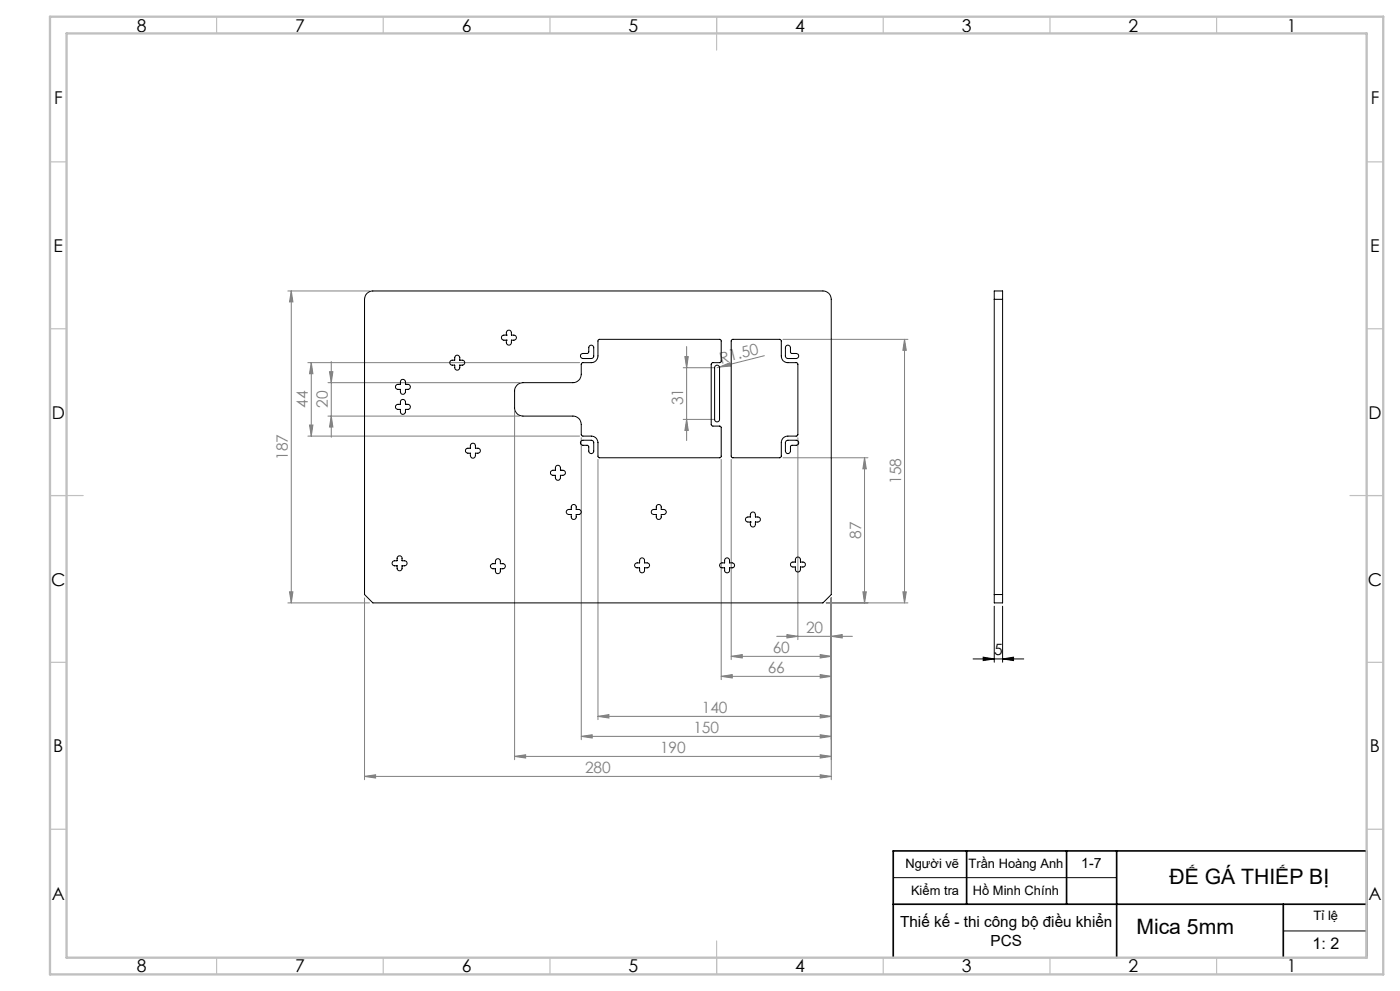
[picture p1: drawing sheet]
<svg xmlns="http://www.w3.org/2000/svg" width="420mm" height="297mm" viewBox="0 0 420 297" stroke-linecap="round" stroke-linejoin="round" font-family="sans-serif">
<path d="M291.9 197.5h15.2M295 197l3.3 .5-3.3 .5zM298.3 181.7v16.8M300.8 197.5l3.3-.5v1zM300.8 181.7v16.8M268 263h67M385 279h25" fill="none" stroke="#000" stroke-width=".3"/>
<g fill="none" stroke="#808080" stroke-width=".3">
<path d="M86.4 87.2h24.5M87.4 87.2v93.5M87.4 87.2l.5 3.3h-1zM92.4 108.7h81.5M93.4 108.7v22M93.4 108.7l.5 3.3h-1zM98.4 114.7h57.5M98.8 111.4h1.1l-.5 3.3zM99.4 108.3v22.8M205 110.2h9.1M205.5 106.9h1l-.5 3.3zM206 103.9v28.1"/>
<path d="M215.9 110l3-1.3 .3 1zM215.9 110l-.8 .2M229.3 106.6l-13.4 3.4M234.9 101.7h37.5M271.4 101.7v79M271.4 101.7l.5 3.3h-1zM92.4 130.7h81.5M92.9 127.4h1l-.5 3.3zM98.4 124.7h57.5M99.4 124.7l.5 3.3h-1.1zM154.4 123.2v104.5M174.4 131.2v90.5"/>
<path d="M179.4 137.7v78M205 125.7h9.1M206 125.7l.5 3.3h-1zM216.4 137.7v66M219.4 137.7v60M234.9 137.2h25.5M239.4 131.2v60.5M259.4 137.2v43.5M259.4 137.2l.5 3.3h-1zM86.9 177.4h1l-.5 3.3zM109.4 179.2v54.5M249.4 179.2v54.5"/>
<path d="M258.9 177.4h1l-.5 3.3zM270.9 177.4h1l-.5 3.3zM86.4 180.7h24.5M219.4 196.7l3.3-.5v1zM219.4 196.7h30M233 190.7h22.7M236.1 190.2l3.3 .5-3.3 .5zM246.1 196.2l3.3 .5-3.3 .5zM247.9 180.7h24.5M249.4 190.7l3.3-.5v1zM179.4 214.7l3.3-.5v1zM179.4 214.7h70"/>
<path d="M216.4 202.7l3.3-.5v1zM216.4 202.7h33M246.1 202.2l3.3 .5-3.3 .5zM246.1 214.2l3.3 .5-3.3 .5zM109.4 232.7l3.3-.5v1zM109.4 232.7h140M154.4 226.7l3.3-.5v1zM154.4 226.7h95M174.4 220.7l3.3-.5v1zM174.4 220.7h75M246.1 232.2l3.3 .5-3.3 .5zM246.1 226.2l3.3 .5-3.3 .5z"/>
<path d="M246.1 220.2l3.3 .5-3.3 .5z"/>
</g>
<path d="M290 255v16M320 255v16M335 255v32M268 271h142M385 271v16M268 287v-32h142v32" fill="none" stroke="#000" stroke-width=".5"/>
<path d="M266.7 287h143.3" fill="none" stroke="#c0c0c0" stroke-width=".3"/>
<g fill="none" stroke="#c0c0c0" stroke-width=".35">
<path d="M65 5v5M115 5v5M165 5v5M215 5v10M265 5v5M315 5v5M365 5v5M15 48.5h5M410 48.5h5M15 98.5h5M410 98.5h5M15 148.5h10"/>
<path d="M405 148.5h10M15 198.5h5M410 198.5h5M15 248.5h5M410 248.5h5M65 287v5M115 287v5M165 287v5M215 282v10M265 287v5M315 287v5M365 287v5"/>
</g>
<path d="M15 5h400v287h-400zM20 10h390v277h-390z" fill="none" stroke="#c0c0c0" stroke-width=".7"/>
<path d="M295 197l3.3 .5-3.3 .5zM300.8 197.5l3.3-.5v1z" fill="#000"/>
<g fill="#808080">
<path d="M215.9 110l3-1.3 .3 1z"/>
<path d="M249.4 190.7l3.3-.5v1zM236.1 190.2l3.3 .5-3.3 .5zM246.1 196.2l3.3 .5-3.3 .5zM219.4 196.7l3.3-.5v1zM246.1 226.2l3.3 .5-3.3 .5zM154.4 226.7l3.3-.5v1zM246.1 214.2l3.3 .5-3.3 .5zM179.4 214.7l3.3-.5v1zM246.1 220.2l3.3 .5-3.3 .5zM174.4 220.7l3.3-.5v1z"/>
<path d="M109.4 232.7l3.3-.5v1zM246.1 232.2l3.3 .5-3.3 .5z"/>
<path d="M258.9 177.4h1l-.5 3.3zM259.4 137.2l.5 3.3h-1zM270.9 177.4h1l-.5 3.3zM271.4 101.7l.5 3.3h-1z"/>
<path d="M87.4 87.2l.5 3.3h-1zM86.9 177.4h1l-.5 3.3z"/>
<path d="M98.8 111.4h1.1l-.5 3.3zM99.4 124.7l.5 3.3h-1.1zM205.5 106.9h1l-.5 3.3zM206 125.7l.5 3.3h-1z"/>
<path d="M93.4 108.7l.5 3.3h-1zM92.9 127.4h1l-.5 3.3z"/>
<path d="M216.4 202.7l3.3-.5v1zM246.1 202.2l3.3 .5-3.3 .5z"/>
</g>
<g fill="none" stroke="#000" stroke-width=".3">
<path d="M110.1 87.9l.8-.5 1-.2h135a2.47 2.47 0 0 1 2.5 2.5v88.5l-2.5 2.5h-135l-2.5-2.5v-88.5l.2-1zM298.3 89.7v-2.5h2.5v2.5M298.3 89.7v91h2.5v-91M298.3 89.7h2.5M121.6 115.2h.8a.76 .76 0 0 1 .7 .7 .76 .76 0 0 1-.7 .8h-.8M121.6 115.2h.1M121.6 115.2v-.8a.76 .76 0 0 0-.7-.7 .76 .76 0 0 0-.8 .7v.8h-.7a.76 .76 0 0 0-.8 .7 .76 .76 0 0 0 .8 .8h.7v.7a.76 .76 0 0 0 .8 .8 .76 .76 0 0 0 .7-.8v-.7M121.6 116.7h.1M135.1 108.2l1.3-.3v-.7a.76 .76 0 0 1 .8-.8 .76 .76 0 0 1 .7 .8v.7h.8a.74 .74 0 0 1 .7 .8 .74 .74 0 0 1-.7 .7h-.8v.8a.76 .76 0 0 1-.7 .7 .76 .76 0 0 1-.8-.7v-.8h-1l-.4-.4zM137.9 107.9h.1M151.9 101.9v.8a.76 .76 0 0 0 .8 .7 .76 .76 0 0 0 .7-.7v-.8M151.9 100.4v-.7a.76 .76 0 0 1 .8-.7 .76 .76 0 0 1 .7 .7v.7"/>
<path d="M151.9 100.4h.1M151.9 100.4h-.7a.76 .76 0 0 0-.8 .8 .76 .76 0 0 0 .8 .7h.7M151.9 101.9h.1M153.4 101.9h.1M153.4 100.4h.1M153.5 100.4h.7a.76 .76 0 0 1 .7 .8 .76 .76 0 0 1-.7 .7h-.7M155.1 115.4l.8-.5 1-.2h15a2.53 2.53 0 0 0 2.5-2.5v-3.3l.4-.2h2.6a1.99 1.99 0 0 0 2-2v-4.6l.4-.4h36.2l.4 .4-.1 6.4-.3 .2h-2.2l-.4 .5v18l.3 .5h2.3l.4 .4v8.7l-.3 .3-36.3 .1-.4-.4v-4.1a1.99 1.99 0 0 0-2-2l-2.9-.1-.1-3.4a2.47 2.47 0 0 0-2.5-2.5h-15a2.53 2.53 0 0 1-2.5-2.5v-5.5zM174.3 106.1l2.1-.2 .2-.5v-1.2a.74 .74 0 0 1 .8-.8 .74 .74 0 0 1 .7 .8v2.7l-.3 .4-3.2 .1a.73 .73 0 0 1-.3-1.3zM214.6 109.7a.74 .74 0 0 1 .8-.2 .74 .74 0 0 1 .5 .7v15.5a.74 .74 0 0 1-.8 .7 .74 .74 0 0 1-.7-.7v-15.5zM219.5 101.9l.3-.2h14.2l.4 .5v4.5a1.93 1.93 0 0 0 2 2h2.6l.4 .4v21.2l-.5 .4h-2.5a1.93 1.93 0 0 0-2 2v4l-.4 .5h-14.2l-.3-.2zM235.8 103.7a.76 .76 0 0 1 .9-.2 .76 .76 0 0 1 .4 .7l.2 1.6 1.6 .1a.76 .76 0 0 1 .7 .8 .76 .76 0 0 1-.7 .8h-2.5l-.6-.3-.2-.3v-2.7zM121.6 121.2h.8a.76 .76 0 0 1 .7 .7 .76 .76 0 0 1-.7 .8h-.8"/>
<path d="M121.6 121.2h.1M121.6 121.2v-.8a.76 .76 0 0 0-.7-.7 .76 .76 0 0 0-.8 .7v.8h-.7a.76 .76 0 0 0-.8 .7 .76 .76 0 0 0 .8 .8h.7v.7a.76 .76 0 0 0 .8 .8 .76 .76 0 0 0 .7-.8v-.7M121.6 122.7h.1M141.1 135.9v.7a.76 .76 0 0 0 .8 .7 .76 .76 0 0 0 .7-.7v-.7M141.1 135.8v.1M142.6 134.3h.1M142.6 134.3v-.7a.76 .76 0 0 0-.7-.8 .76 .76 0 0 0-.8 .8v.7h-.7a.74 .74 0 0 0-.8 .8 .74 .74 0 0 0 .8 .7h.7M142.7 135.8l-.1 .1M142.7 134.3h.7a.74 .74 0 0 1 .7 .8 .74 .74 0 0 1-.7 .7h-.7M166.8 139.7l.3-.2a.76 .76 0 0 1 1 .7v.7h.8a.76 .76 0 0 1 .7 .8 .76 .76 0 0 1-.7 .7h-.8v.8a.76 .76 0 0 1-.7 .7 .76 .76 0 0 1-.8-.7v-.8h-.7a.76 .76 0 0 1-.8-.7 .76 .76 0 0 1 .8-.8h.7zM174.3 132.1l.6-.2h2.5l.5 .2 .2 .4v2.7a.74 .74 0 0 1-.7 .8 .74 .74 0 0 1-.8-.8v-1.3l-.2-.4-1.8-.1a.73 .73 0 0 1-.3-1.3zM235.8 132.1l.6-.2h2.5a.76 .76 0 0 1 .7 .8 .76 .76 0 0 1-.7 .8l-1.6 .1-.2 1.6a.76 .76 0 0 1-.7 .8 .76 .76 0 0 1-.8-.8v-2.7z"/>
<path d="M168.1 140.9h.1M171.3 152.7h.1M171.3 152.7h-.7a.76 .76 0 0 0-.7 .7 .76 .76 0 0 0 .7 .8h.7M171.3 154.2h.1M171.4 152.7v-.8a.74 .74 0 0 1 .7-.7 .74 .74 0 0 1 .8 .7v.8M171.4 154.2v.7a.74 .74 0 0 0 .7 .8 .74 .74 0 0 0 .8-.8v-.7M172.9 152.7h.1M172.9 154.2h.1M172.9 152.7h.7a.76 .76 0 0 1 .8 .7 .76 .76 0 0 1-.8 .8h-.7M196.9 152.7h.1M196.9 152.7h-.8a.76 .76 0 0 0-.7 .7 .76 .76 0 0 0 .7 .8h.8M196.9 154.2h.1"/>
<path d="M196.9 152.7v-.8a.74 .74 0 0 1 .7-.7 .74 .74 0 0 1 .8 .7v.8M196.9 154.2v.7a.74 .74 0 0 0 .7 .8 .74 .74 0 0 0 .8-.8v-.7M198.4 152.7h.1M198.4 154.2h.1M198.4 152.7h.7a.76 .76 0 0 1 .8 .7 .76 .76 0 0 1-.8 .8h-.7M225.1 156.5h-.7a.76 .76 0 0 1-.8-.8 .76 .76 0 0 1 .8-.8h.7v-.7a.76 .76 0 0 1 .8-.7 .76 .76 0 0 1 .7 .7v.7h.8a.76 .76 0 0 1 .7 .8 .76 .76 0 0 1-.7 .8h-.7M225.1 156.5h.1M225.1 156.5v.7a.76 .76 0 0 0 .8 .7 .76 .76 0 0 0 .7-.7v-.7M226.6 156.5h.1M117.8 168.3l1.3-.2v-.8a.74 .74 0 0 1 .8-.7 .74 .74 0 0 1 .7 .7v.8h.8a.76 .76 0 0 1 .7 .7 .76 .76 0 0 1-.7 .8h-.8v.7a.74 .74 0 0 1-.7 .8 .74 .74 0 0 1-.8-.8v-.7l-1-.1-.4-.4zM119.1 169.6h.1M148.8 167.7a.74 .74 0 0 1 .9-.2 .74 .74 0 0 1 .4 .7v.7h.8a.76 .76 0 0 1 .7 .8 .76 .76 0 0 1-.7 .8h-.8v.7a.74 .74 0 0 1-.7 .7 .74 .74 0 0 1-.8-.7v-.7h-.7a.76 .76 0 0 1-.8-.8 .76 .76 0 0 1 .8-.8h.7z"/>
<path d="M191.8 168.7h.1M191.8 168.7h-.7a.74 .74 0 0 0-.7 .7 .74 .74 0 0 0 .7 .8h.7M191.8 170.2h.1M191.9 168.7v-.7a.74 .74 0 0 1 .7-.8 .74 .74 0 0 1 .8 .8v.7h.7a.74 .74 0 0 1 .8 .7 .74 .74 0 0 1-.8 .8h-.7v.8a.74 .74 0 0 1-.8 .7 .74 .74 0 0 1-.7-.7v-.8M217.3 168.7h.1M217.3 168.7h-.7a.74 .74 0 0 0-.7 .7 .74 .74 0 0 0 .7 .8h.7M217.4 170.2h.1M217.4 168.7v-.7a.74 .74 0 0 1 .7-.8 .74 .74 0 0 1 .8 .8v.7h.7a.74 .74 0 0 1 .8 .7 .74 .74 0 0 1-.8 .8h-.7v.8a.74 .74 0 0 1-.8 .7 .74 .74 0 0 1-.7-.7v-.8M240.1 168.4h.8a.74 .74 0 0 1 .7 .8 .74 .74 0 0 1-.7 .7h-.8M240.1 168.4h.1M240.1 168.4v-.7a.76 .76 0 0 0-.7-.8 .76 .76 0 0 0-.8 .8v.7h-.7a.74 .74 0 0 0-.8 .8 .74 .74 0 0 0 .8 .7h.7v.8a.76 .76 0 0 0 .8 .7 .76 .76 0 0 0 .7-.7v-.7M240.1 169.9v.1"/>
<path d="M298.3 178.2h2.5"/>
</g>
<g font-size="6.3">
<text x="350.8" y="265">ĐẾ GÁ THIẾP BỊ</text>
<text x="340.9" y="279.9">Mica 5mm</text>
</g>
<g font-size="5.3">
<text x="41" y="9.5">8</text>
<text x="88.5" y="9.5">7</text>
<text x="138.5" y="9.5">6</text>
<text x="188.5" y="9.5">5</text>
<text x="238.5" y="9.5">4</text>
<text x="288.5" y="9.5">3</text>
<text x="338.5" y="9.5">2</text>
<text x="386" y="9.5">1</text>
<text x="16.2" y="31.3">F</text>
<text x="411.2" y="31.3">F</text>
<text x="16.1" y="75.4">E</text>
<text x="411.1" y="75.4">E</text>
<text x="15.5" y="125.5">D</text>
<text x="410.5" y="125.5">D</text>
<text x="15.4" y="175.5">C</text>
<text x="410.4" y="175.5">C</text>
<text x="16" y="225.5">B</text>
<text x="411" y="225.5">B</text>
<text x="15.5" y="269.8">A</text>
<text x="410.5" y="269.8">A</text>
<text x="41" y="291.4">8</text>
<text x="88.5" y="291.4">7</text>
<text x="138.5" y="291.4">6</text>
<text x="188.5" y="291.4">5</text>
<text x="238.5" y="291.4">4</text>
<text x="288.5" y="291.4">3</text>
<text x="338.5" y="291.4">2</text>
<text x="386" y="291.4">1</text>
</g>
<text font-size="4.8" x="393.8" y="284.4">1: 2</text>
<g font-size="4.7" fill="#808080">
<text x="216.3" y="109" transform="rotate(-14 216.3 109)">R1.50</text>
<text x="92.4" y="122.3" transform="rotate(-90 92.4 122.3)">44</text>
<text x="98.4" y="122.3" transform="rotate(-90 98.4 122.3)">20</text>
<text x="205" y="121.5" transform="rotate(-90 205 121.5)">31</text>
<text x="86.4" y="137.8" transform="rotate(-90 86.4 137.8)">187</text>
<text x="270.4" y="145.1" transform="rotate(-90 270.4 145.1)">158</text>
<text x="258.4" y="161.5" transform="rotate(-90 258.4 161.5)">87</text>
<text x="241.8" y="189.7">20</text>
<text x="231.8" y="195.7">60</text>
<text x="230.3" y="201.7">66</text>
<text x="210.5" y="213.7">140</text>
<text x="208" y="219.7">150</text>
<text x="198" y="225.7">190</text>
<text x="175.5" y="231.7">280</text>
</g>
<text font-size="4.7" x="298.2" y="196.4">5</text>
<g font-size="4.6">
<text x="270" y="277.8">Thiế kế - thi công bộ điều khiển</text>
<text x="297.2" y="283.4">PCS</text>
</g>
<text font-size="4.2" x="324.4" y="260.1">1-7</text>
<g font-size="3.9">
<text x="271.6" y="260.1">Người vẽ</text>
<text x="290.6" y="260.1">Trần Hoàng Anh</text>
<text x="273.3" y="268.2">Kiểm tra</text>
<text x="291.9" y="268.2">Hồ Minh Chính</text>
<text x="394.1" y="275.7">Tỉ lệ</text>
</g>
</svg>
